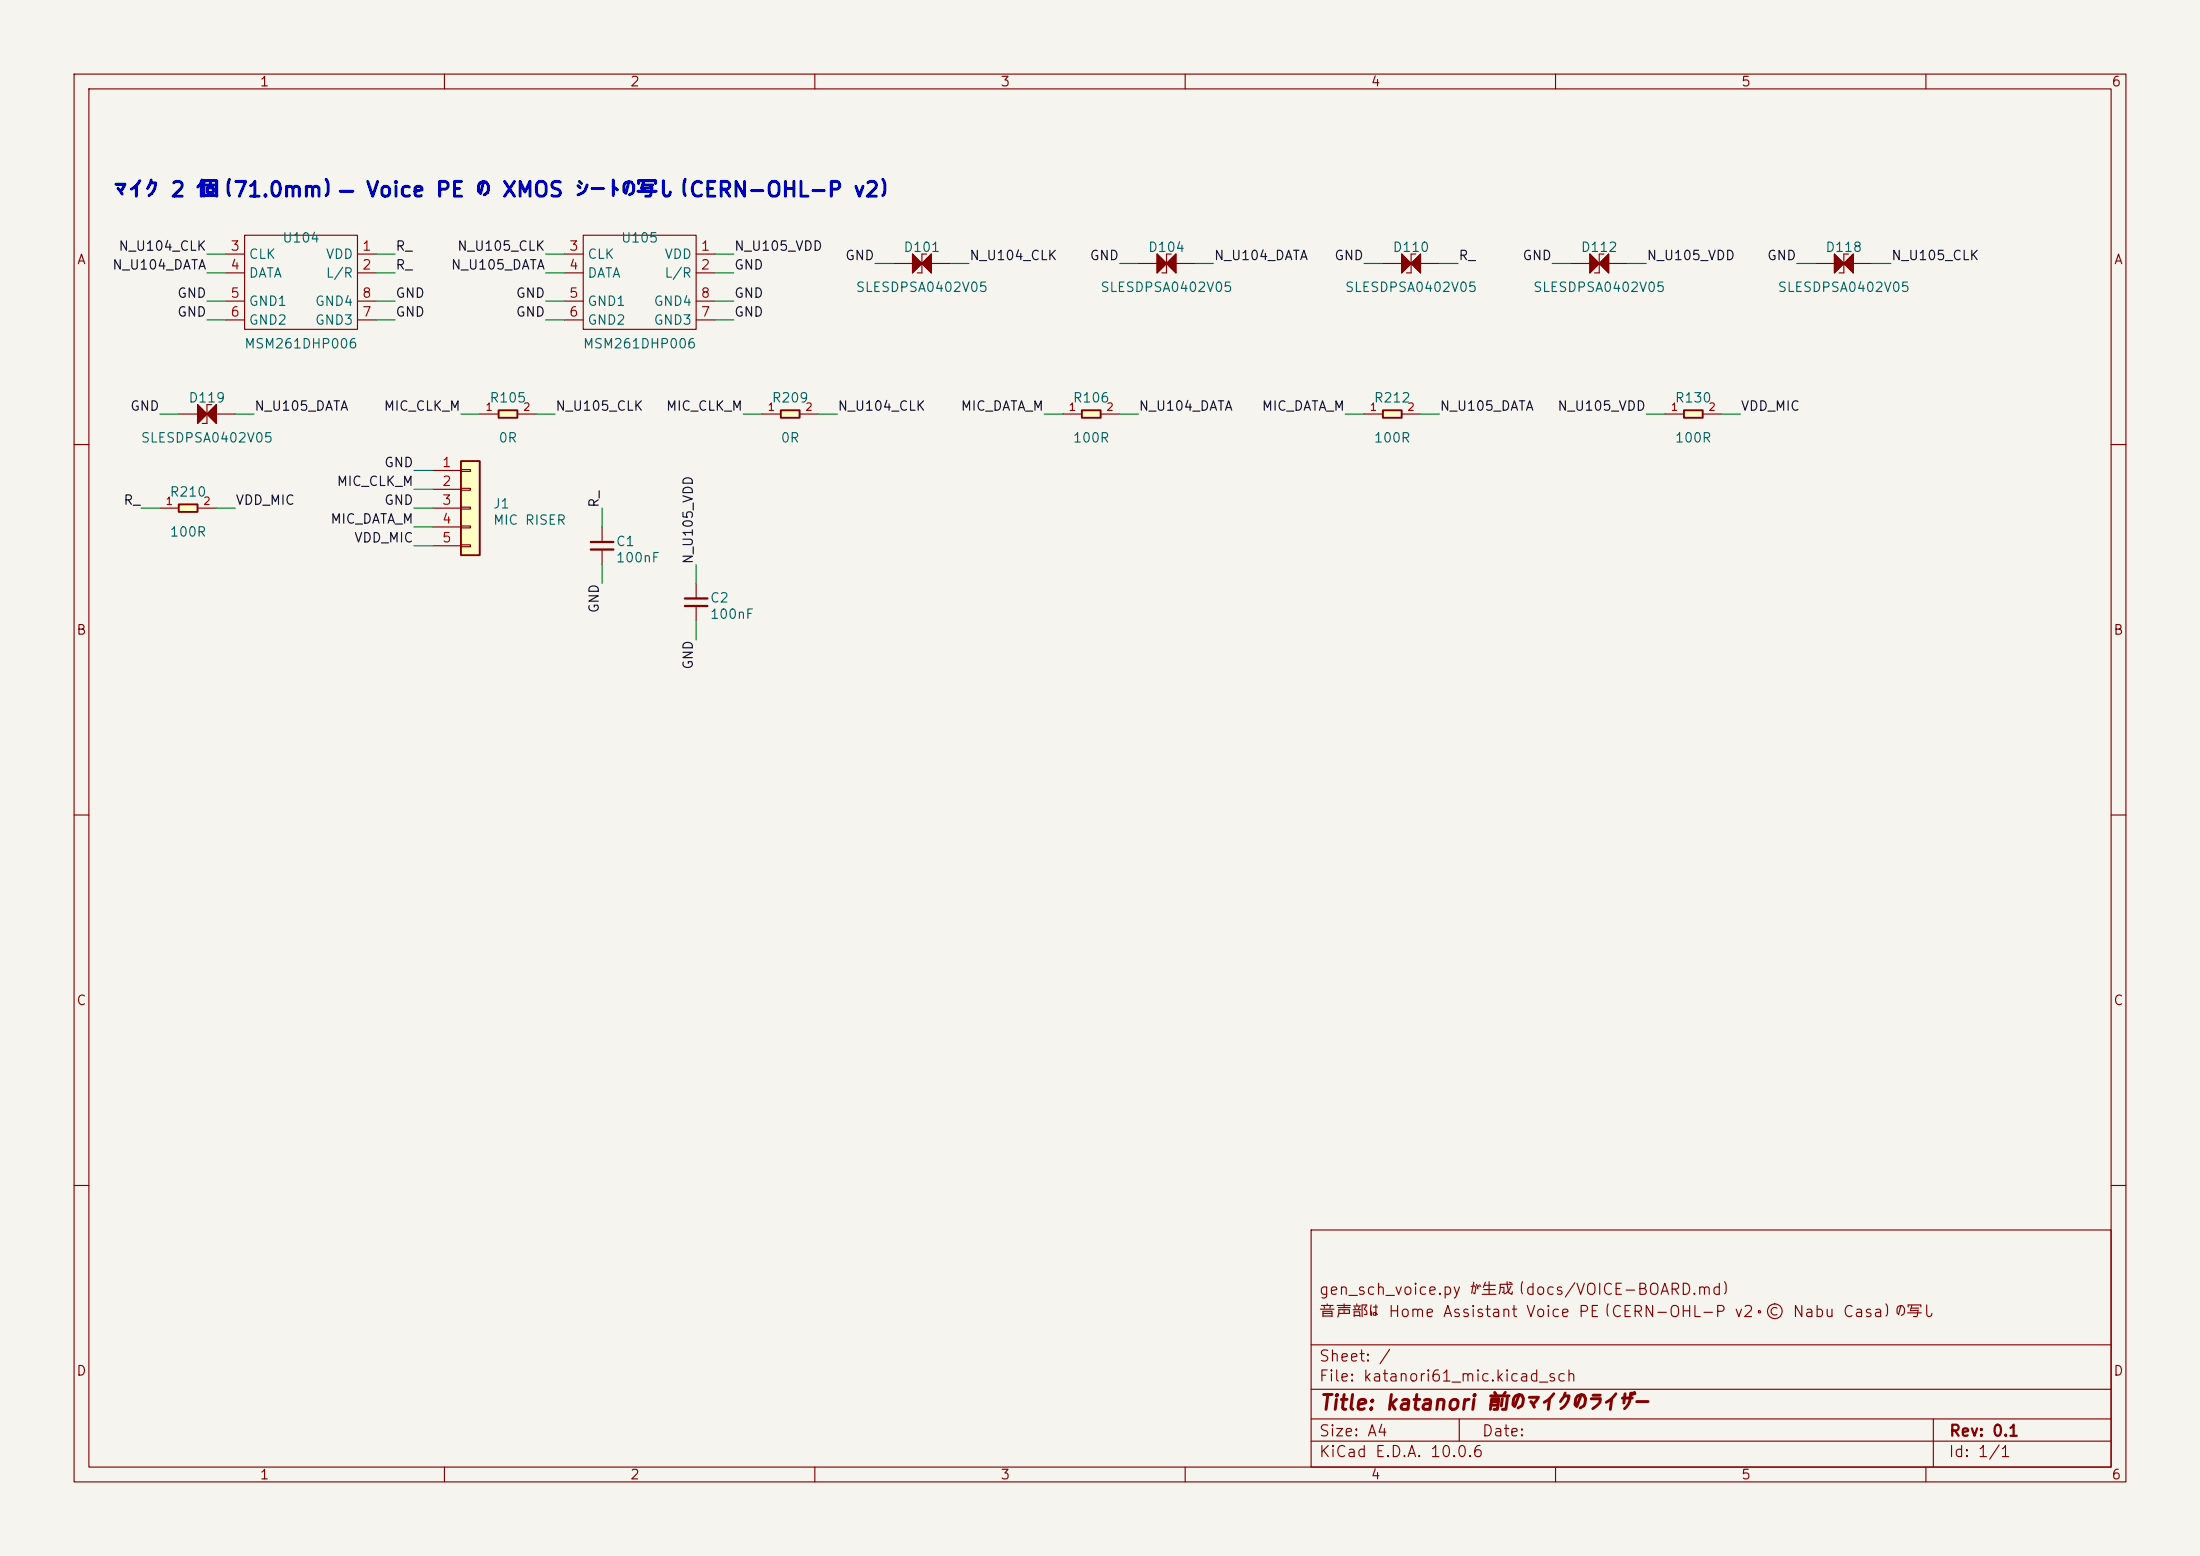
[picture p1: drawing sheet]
(kicad_sch
 (version 20250114)
 (generator "eeschema")
 (generator_version "9.0")
 (paper "A4")
 (title_block
  (title "katanori 前のマイクのライザー")
  (rev "0.1")
  (comment 1 "音声部は Home Assistant Voice PE（CERN-OHL-P v2・© Nabu Casa）の写し")
  (comment 2 "gen_sch_voice.py が生成（docs/VOICE-BOARD.md）"))
 (lib_symbols
  (symbol "Seeed_libdb:Misc/MSM261DHP006" (exclude_from_sim no) (in_bom yes) (on_board yes)
   (property "Reference" "U" (at -7.112 9.144 0) (effects (font (size 1.27 1.27))))
   (property "Value" "MSM261DHP006" (at -5.08 7.366 0) (effects (font (size 1.27 1.27))))
   (property "Footprint" "Misc:MIC8P-0.85-4X3X1MM" (at -7.62 2.54 0) (effects (font (size 1.27 1.27)) (hide yes)))
   (property "Datasheet" "" (at -7.62 2.54 0) (effects (font (size 1.27 1.27)) (hide yes)))
   (property "Description" "SMD Digital MIC OMNI -26dBFS;OCLGA-8;L4*W3*H1mm" (at -7.62 2.54 0) (effects (font (size 1.27 1.27)) (hide yes)))
   (property "Manufacturer" "MEMSensing" (at 0 0 0) (effects (font (size 1.27 1.27)) (hide yes)))
   (property "MPN" "MIC-MSM261DHP006" (at 0 0 0) (effects (font (size 1.27 1.27)) (hide yes)))
   (property "SKU" "MSM261DHP006" (at 0 0 0) (effects (font (size 1.27 1.27)) (hide yes)))
   (property "Part Type" "" (at 0 0 0) (effects (font (size 1.27 1.27)) (hide yes)))
   (property "Rating" "" (at 0 0 0) (effects (font (size 1.27 1.27))))
   (property "Status" "" (at 0 0 0) (effects (font (size 1.27 1.27)) (hide yes)))
   (property "Temperature" "" (at 0 0 0) (effects (font (size 1.27 1.27)) (hide yes)))
   (symbol "Misc/MSM261DHP006_0_1"
    (rectangle (start -7.62 6.35) (end 7.62 -6.35) (stroke (width 0) (type default)) (fill (type none))))
   (symbol "Misc/MSM261DHP006_1_1"
    (pin passive line (at -10.16 3.81 0) (length 2.54) (name "CLK" (effects (font (size 1.27 1.27)))) (number "3" (effects (font (size 1.27 1.27)))))
    (pin passive line (at -10.16 1.27 0) (length 2.54) (name "DATA" (effects (font (size 1.27 1.27)))) (number "4" (effects (font (size 1.27 1.27)))))
    (pin passive line (at -10.16 -2.54 0) (length 2.54) (name "GND1" (effects (font (size 1.27 1.27)))) (number "5" (effects (font (size 1.27 1.27)))))
    (pin passive line (at -10.16 -5.08 0) (length 2.54) (name "GND2" (effects (font (size 1.27 1.27)))) (number "6" (effects (font (size 1.27 1.27)))))
    (pin passive line (at 10.16 3.81 180) (length 2.54) (name "VDD" (effects (font (size 1.27 1.27)))) (number "1" (effects (font (size 1.27 1.27)))))
    (pin passive line (at 10.16 1.27 180) (length 2.54) (name "L/R" (effects (font (size 1.27 1.27)))) (number "2" (effects (font (size 1.27 1.27)))))
    (pin passive line (at 10.16 -2.54 180) (length 2.54) (name "GND4" (effects (font (size 1.27 1.27)))) (number "8" (effects (font (size 1.27 1.27)))))
    (pin passive line (at 10.16 -5.08 180) (length 2.54) (name "GND3" (effects (font (size 1.27 1.27)))) (number "7" (effects (font (size 1.27 1.27))))))
   (embedded_fonts no))
  (symbol "Seeed_libdb:Diode/304060074" (exclude_from_sim no) (in_bom yes) (on_board yes)
   (property "Reference" "D" (at -1.905 1.27 0) (effects (font (size 1.27 1.0795)) (justify left bottom)))
   (property "Value" "ESDPSA0402V05" (at 1.27 1.27 0) (effects (font (size 1.27 1.0795)) (justify left bottom)))
   (property "Footprint" "Diode:ESD-0402" (at 0 0 0) (effects (font (size 1.27 1.27)) (hide yes)))
   (property "Datasheet" "" (at 0 0 0) (effects (font (size 1.27 1.27)) (hide yes)))
   (property "Description" "SMD Diode ESD 0.05pF;0402" (at 0 0 0) (effects (font (size 1.27 1.27)) (hide yes)))
   (property "Manufacturer" "SEMITEL" (at 0 0 0) (effects (font (size 1.27 1.27)) (hide yes)))
   (property "MPN" "ESDPSA0402V05" (at 0 0 0) (effects (font (size 1.27 1.27)) (hide yes)))
   (property "SKU" "304060074" (at 0 0 0) (effects (font (size 1.27 1.27)) (hide yes)))
   (property "Part Type" "ESD" (at 0 0 0) (effects (font (size 1.27 1.27)) (hide yes)))
   (property "Rating" "" (at 0 0 0) (effects (font (size 1.27 1.27))))
   (property "Status" "" (at 0 0 0) (effects (font (size 1.27 1.27)) (hide yes)))
   (property "Temperature" "" (at 0 0 0) (effects (font (size 1.27 1.27)) (hide yes)))
   (symbol "Diode/304060074_1_0"
    (polyline (pts (xy -1.27 1.27) (xy -1.27 -1.27)) (stroke (width 0.1524) (type solid)) (fill (type none)))
    (polyline (pts (xy -1.27 1.27) (xy 0 0) (xy -1.27 -1.27)) (stroke (width 0.1524) (type solid)) (fill (type outline)))
    (polyline (pts (xy -1.27 -1.27) (xy 0 0)) (stroke (width 0.1524) (type solid)) (fill (type none)))
    (polyline (pts (xy 0 1.27) (xy 0.635 1.27)) (stroke (width 0.1524) (type solid)) (fill (type none)))
    (polyline (pts (xy 0 0) (xy -1.27 1.27)) (stroke (width 0.1524) (type solid)) (fill (type none)))
    (polyline (pts (xy 0 0) (xy 0 1.27)) (stroke (width 0.1524) (type solid)) (fill (type none)))
    (polyline (pts (xy 0 0) (xy 0 -1.27)) (stroke (width 0.1524) (type solid)) (fill (type none)))
    (polyline (pts (xy 0 0) (xy 1.27 -1.27)) (stroke (width 0.1524) (type solid)) (fill (type none)))
    (polyline (pts (xy 0 -1.27) (xy -0.635 -1.27)) (stroke (width 0.1524) (type solid)) (fill (type none)))
    (polyline (pts (xy 1.27 1.27) (xy 0 0)) (stroke (width 0.1524) (type solid)) (fill (type none)))
    (polyline (pts (xy 1.27 -1.27) (xy 1.27 1.27)) (stroke (width 0.1524) (type solid)) (fill (type none)))
    (polyline (pts (xy 1.27 -1.27) (xy 0 0) (xy 1.27 1.27)) (stroke (width 0.1524) (type solid)) (fill (type outline)))
    (pin passive line (at -3.81 0 0) (length 2.54) (name "1" (effects (font (size 0 0)))) (number "1" (effects (font (size 0 0)))))
    (pin passive line (at 3.81 0 180) (length 2.54) (name "2" (effects (font (size 0 0)))) (number "2" (effects (font (size 0 0))))))
   (embedded_fonts no))
  (symbol "Seeed_libadl:Resistors/301010000"
   (pin_names
    (offset 1.016)) (exclude_from_sim no) (in_bom yes) (on_board yes)
   (property "Reference" "R" (at -1.905 0.635 0) (effects (font (size 1.27 1.27)) (justify left bottom)))
   (property "Value" "0R" (at 0.635 0.635 0) (effects (font (size 1.27 1.27)) (justify left bottom)))
   (property "Footprint" "Resistor:R0402" (at 0 0 0) (effects (font (size 1.27 1.27)) (hide yes)))
   (property "Datasheet" "" (at 0 0 0) (effects (font (size 1.27 1.27)) (hide yes)))
   (property "Description" "SMD RES 0R-5%-1/16W;0402" (at 0 0 0) (effects (font (size 1.27 1.27)) (hide yes)))
   (property "Manufacturer" "YAGEO" (at 0 0 0) (effects (font (size 1.27 1.27)) (hide yes)))
   (property "MPN" "RC0402JR-070RL" (at 0 0 0) (effects (font (size 1.27 1.27)) (hide yes)))
   (property "SKU" "301010000" (at 0 0 0) (effects (font (size 1.27 1.27)) (hide yes)))
   (property "Resistance" "0R" (at 0 0 0) (effects (font (size 1.27 1.27)) (hide yes)))
   (property "Tolerance" "" (at 0 0 0) (effects (font (size 1.27 1.27)) (hide yes)))
   (property "Part Type" "RES" (at 0 0 0) (effects (font (size 1.27 1.27)) (hide yes)))
   (property "Power Rating" "5%" (at 0 0 0) (effects (font (size 1.27 1.27))))
   (property "Status" "BeagleBone Carrier Board" (at 0 0 0) (effects (font (size 1.27 1.27)) (hide yes)))
   (property "Temperature" "-55°C to 155°C" (at 0 0 0) (effects (font (size 1.27 1.27)) (hide yes)))
   (symbol "Resistors/301010000_0_0"
    (rectangle (start -1.27 -0.508) (end 1.27 0.508) (stroke (width 0.254) (type default)) (fill (type background)))
    (pin passive line (at -3.81 0 0) (length 2.54) (name "~" (effects (font (size 1.016 1.016)))) (number "1" (effects (font (size 1.016 1.016)))))
    (pin passive line (at 3.81 0 180) (length 2.54) (name "~" (effects (font (size 1.016 1.016)))) (number "2" (effects (font (size 1.016 1.016))))))
   (embedded_fonts no))
  (symbol "Seeed_libdb:Resistors/301010028"
   (pin_names
    (offset 1.016)) (exclude_from_sim no) (in_bom yes) (on_board yes)
   (property "Reference" "R" (at -1.905 0.635 0) (effects (font (size 1.27 1.27)) (justify left bottom)))
   (property "Value" "100R" (at 0.635 0.635 0) (effects (font (size 1.27 1.27)) (justify left bottom)))
   (property "Footprint" "Resistor:R0402" (at 0 0 0) (effects (font (size 1.27 1.27)) (hide yes)))
   (property "Datasheet" "" (at 0 0 0) (effects (font (size 1.27 1.27)) (hide yes)))
   (property "Description" "SMD RES 100R-5%-1/16W;0402" (at 0 0 0) (effects (font (size 1.27 1.27)) (hide yes)))
   (property "Manufacturer" "YAGEO" (at 0 0 0) (effects (font (size 1.27 1.27)) (hide yes)))
   (property "MPN" "RC0402JR-07100RL" (at 0 0 0) (effects (font (size 1.27 1.27)) (hide yes)))
   (property "SKU" "301010028" (at 0 0 0) (effects (font (size 1.27 1.27)) (hide yes)))
   (property "Resistance" "100R" (at 0 0 0) (effects (font (size 1.27 1.27)) (hide yes)))
   (property "Tolerance" "" (at 0 0 0) (effects (font (size 1.27 1.27)) (hide yes)))
   (property "Part Type" "RES" (at 0 0 0) (effects (font (size 1.27 1.27)) (hide yes)))
   (property "Power Rating" "5%" (at 0 0 0) (effects (font (size 1.27 1.27))))
   (property "Status" "BeagleBone Carrier Board" (at 0 0 0) (effects (font (size 1.27 1.27)) (hide yes)))
   (property "Temperature" "-55°C to 155°C" (at 0 0 0) (effects (font (size 1.27 1.27)) (hide yes)))
   (symbol "Resistors/301010028_0_0"
    (rectangle (start -1.27 -0.508) (end 1.27 0.508) (stroke (width 0.254) (type default)) (fill (type background)))
    (pin passive line (at -3.81 0 0) (length 2.54) (name "~" (effects (font (size 1.016 1.016)))) (number "1" (effects (font (size 1.016 1.016)))))
    (pin passive line (at 3.81 0 180) (length 2.54) (name "~" (effects (font (size 1.016 1.016)))) (number "2" (effects (font (size 1.016 1.016))))))
   (embedded_fonts no))
  (symbol "Connector_Generic:Conn_01x05"
   (pin_names
    (offset 1.016) (hide yes)) (exclude_from_sim no) (in_bom yes) (on_board yes)
   (in_pos_files yes)
   (duplicate_pin_numbers_are_jumpers no)
   (property "Reference" "J" (at 0 7.62 0) (show_name no) (do_not_autoplace no) (effects (font (size 1.27 1.27))))
   (property "Value" "Conn_01x05" (at 0 -7.62 0) (show_name no) (do_not_autoplace no) (effects (font (size 1.27 1.27))))
   (property "Footprint" "" (at 0 0 0) (show_name no) (do_not_autoplace no) (hide yes) (effects (font (size 1.27 1.27))))
   (property "Datasheet" "" (at 0 0 0) (show_name no) (do_not_autoplace no) (hide yes) (effects (font (size 1.27 1.27))))
   (property "Description" "Generic connector, single row, 01x05, script generated (kicad-library-utils/schlib/autogen/connector/)" (at 0 0 0) (show_name no) (do_not_autoplace no) (hide yes) (effects (font (size 1.27 1.27))))
   (symbol "Conn_01x05_1_1"
    (rectangle (start -1.27 6.35) (end 1.27 -6.35) (stroke (width 0.254) (type default)) (fill (type background)))
    (rectangle (start -1.27 5.207) (end 0 4.953) (stroke (width 0.1524) (type default)) (fill (type none)))
    (rectangle (start -1.27 2.667) (end 0 2.413) (stroke (width 0.1524) (type default)) (fill (type none)))
    (rectangle (start -1.27 0.127) (end 0 -0.127) (stroke (width 0.1524) (type default)) (fill (type none)))
    (rectangle (start -1.27 -2.413) (end 0 -2.667) (stroke (width 0.1524) (type default)) (fill (type none)))
    (rectangle (start -1.27 -4.953) (end 0 -5.207) (stroke (width 0.1524) (type default)) (fill (type none)))
    (pin passive line (at -5.08 5.08 0) (length 3.81) (name "Pin_1" (effects (font (size 1.27 1.27)))) (number "1" (effects (font (size 1.27 1.27)))))
    (pin passive line (at -5.08 2.54 0) (length 3.81) (name "Pin_2" (effects (font (size 1.27 1.27)))) (number "2" (effects (font (size 1.27 1.27)))))
    (pin passive line (at -5.08 0 0) (length 3.81) (name "Pin_3" (effects (font (size 1.27 1.27)))) (number "3" (effects (font (size 1.27 1.27)))))
    (pin passive line (at -5.08 -2.54 0) (length 3.81) (name "Pin_4" (effects (font (size 1.27 1.27)))) (number "4" (effects (font (size 1.27 1.27)))))
    (pin passive line (at -5.08 -5.08 0) (length 3.81) (name "Pin_5" (effects (font (size 1.27 1.27)))) (number "5" (effects (font (size 1.27 1.27))))))
   (embedded_fonts no))
  (symbol "Device:C_Small"
   (pin_numbers (hide yes))
   (pin_names
    (offset 0.254) (hide yes)) (exclude_from_sim no) (in_bom yes) (on_board yes)
   (in_pos_files yes)
   (duplicate_pin_numbers_are_jumpers no)
   (property "Reference" "C" (at 0.254 1.778 0) (show_name no) (do_not_autoplace no) (effects (font (size 1.27 1.27)) (justify left)))
   (property "Value" "C_Small" (at 0.254 -2.032 0) (show_name no) (do_not_autoplace no) (effects (font (size 1.27 1.27)) (justify left)))
   (property "Footprint" "" (at 0 0 0) (show_name no) (do_not_autoplace no) (hide yes) (effects (font (size 1.27 1.27))))
   (property "Datasheet" "" (at 0 0 0) (show_name no) (do_not_autoplace no) (hide yes) (effects (font (size 1.27 1.27))))
   (property "Description" "Unpolarized capacitor, small symbol" (at 0 -10.16 0) (show_name no) (do_not_autoplace no) (hide yes) (effects (font (size 1.27 1.27))))
   (symbol "C_Small_0_1"
    (polyline (pts (xy -1.524 0.508) (xy 1.524 0.508)) (stroke (width 0.3048) (type default)) (fill (type none)))
    (polyline (pts (xy -1.524 -0.508) (xy 1.524 -0.508)) (stroke (width 0.3048) (type default)) (fill (type none))))
   (symbol "C_Small_1_1"
    (pin passive line (at 0 2.54 270) (length 2.032) (name "" (effects (font (size 1.27 1.27)))) (number "1" (effects (font (size 1.27 1.27)))))
    (pin passive line (at 0 -2.54 90) (length 2.032) (name "" (effects (font (size 1.27 1.27)))) (number "2" (effects (font (size 1.27 1.27))))))
   (embedded_fonts no)))
 (symbol
  (lib_id "Seeed_libdb:Misc/MSM261DHP006")
  (at 40.64 38.10 0)
  (unit 1)
  (exclude_from_sim no)
  (in_bom yes)
  (on_board yes)
  (dnp no)
  (property "Reference" "U104" (at 40.64 32.09 0) (effects (font (size 1.27 1.27))))
  (property "Value" "MSM261DHP006" (at 40.64 46.38 0) (effects (font (size 1.27 1.27))))
  (property "Footprint" "voicepe:MIC8P-0.85-4X3X1MM" (at 40.64 38.10 0) (effects (font (size 1.27 1.27)) (hide yes)))
  (property "Datasheet" "" (at 40.64 38.10 0) (effects (font (size 1.27 1.27)) (hide yes)))
  (property "LCSC" "C22390138" (at 40.64 38.10 0) (effects (font (size 1.27 1.27)) (hide yes)))
  (property "Note" "Voice PE U4（XMOS）" (at 40.64 38.10 0) (effects (font (size 1.27 1.27)) (hide yes)))
  (pin "3")
  (pin "4")
  (pin "5")
  (pin "6")
  (pin "1")
  (pin "2")
  (pin "8")
  (pin "7"))
 (wire
  (pts (xy 30.48 34.29) (xy 27.94 34.29))
  (stroke (width 0) (type default)))
 (label "N_U104_CLK"
  (at 27.94 34.29 180)
  (effects (font (size 1.27 1.27)) (justify right bottom)))
 (wire
  (pts (xy 30.48 36.83) (xy 27.94 36.83))
  (stroke (width 0) (type default)))
 (label "N_U104_DATA"
  (at 27.94 36.83 180)
  (effects (font (size 1.27 1.27)) (justify right bottom)))
 (wire
  (pts (xy 30.48 40.64) (xy 27.94 40.64))
  (stroke (width 0) (type default)))
 (label "GND"
  (at 27.94 40.64 180)
  (effects (font (size 1.27 1.27)) (justify right bottom)))
 (wire
  (pts (xy 30.48 43.18) (xy 27.94 43.18))
  (stroke (width 0) (type default)))
 (label "GND"
  (at 27.94 43.18 180)
  (effects (font (size 1.27 1.27)) (justify right bottom)))
 (wire
  (pts (xy 50.80 34.29) (xy 53.34 34.29))
  (stroke (width 0) (type default)))
 (label "R_"
  (at 53.34 34.29 0)
  (effects (font (size 1.27 1.27)) (justify left bottom)))
 (wire
  (pts (xy 50.80 36.83) (xy 53.34 36.83))
  (stroke (width 0) (type default)))
 (label "R_"
  (at 53.34 36.83 0)
  (effects (font (size 1.27 1.27)) (justify left bottom)))
 (wire
  (pts (xy 50.80 40.64) (xy 53.34 40.64))
  (stroke (width 0) (type default)))
 (label "GND"
  (at 53.34 40.64 0)
  (effects (font (size 1.27 1.27)) (justify left bottom)))
 (wire
  (pts (xy 50.80 43.18) (xy 53.34 43.18))
  (stroke (width 0) (type default)))
 (label "GND"
  (at 53.34 43.18 0)
  (effects (font (size 1.27 1.27)) (justify left bottom)))
 (symbol
  (lib_id "Seeed_libdb:Misc/MSM261DHP006")
  (at 86.36 38.10 0)
  (unit 1)
  (exclude_from_sim no)
  (in_bom yes)
  (on_board yes)
  (dnp no)
  (property "Reference" "U105" (at 86.36 32.09 0) (effects (font (size 1.27 1.27))))
  (property "Value" "MSM261DHP006" (at 86.36 46.38 0) (effects (font (size 1.27 1.27))))
  (property "Footprint" "voicepe:MIC8P-0.85-4X3X1MM" (at 86.36 38.10 0) (effects (font (size 1.27 1.27)) (hide yes)))
  (property "Datasheet" "" (at 86.36 38.10 0) (effects (font (size 1.27 1.27)) (hide yes)))
  (property "LCSC" "C22390138" (at 86.36 38.10 0) (effects (font (size 1.27 1.27)) (hide yes)))
  (property "Note" "Voice PE U5（XMOS）" (at 86.36 38.10 0) (effects (font (size 1.27 1.27)) (hide yes)))
  (pin "3")
  (pin "4")
  (pin "5")
  (pin "6")
  (pin "1")
  (pin "2")
  (pin "8")
  (pin "7"))
 (wire
  (pts (xy 76.20 34.29) (xy 73.66 34.29))
  (stroke (width 0) (type default)))
 (label "N_U105_CLK"
  (at 73.66 34.29 180)
  (effects (font (size 1.27 1.27)) (justify right bottom)))
 (wire
  (pts (xy 76.20 36.83) (xy 73.66 36.83))
  (stroke (width 0) (type default)))
 (label "N_U105_DATA"
  (at 73.66 36.83 180)
  (effects (font (size 1.27 1.27)) (justify right bottom)))
 (wire
  (pts (xy 76.20 40.64) (xy 73.66 40.64))
  (stroke (width 0) (type default)))
 (label "GND"
  (at 73.66 40.64 180)
  (effects (font (size 1.27 1.27)) (justify right bottom)))
 (wire
  (pts (xy 76.20 43.18) (xy 73.66 43.18))
  (stroke (width 0) (type default)))
 (label "GND"
  (at 73.66 43.18 180)
  (effects (font (size 1.27 1.27)) (justify right bottom)))
 (wire
  (pts (xy 96.52 34.29) (xy 99.06 34.29))
  (stroke (width 0) (type default)))
 (label "N_U105_VDD"
  (at 99.06 34.29 0)
  (effects (font (size 1.27 1.27)) (justify left bottom)))
 (wire
  (pts (xy 96.52 36.83) (xy 99.06 36.83))
  (stroke (width 0) (type default)))
 (label "GND"
  (at 99.06 36.83 0)
  (effects (font (size 1.27 1.27)) (justify left bottom)))
 (wire
  (pts (xy 96.52 40.64) (xy 99.06 40.64))
  (stroke (width 0) (type default)))
 (label "GND"
  (at 99.06 40.64 0)
  (effects (font (size 1.27 1.27)) (justify left bottom)))
 (wire
  (pts (xy 96.52 43.18) (xy 99.06 43.18))
  (stroke (width 0) (type default)))
 (label "GND"
  (at 99.06 43.18 0)
  (effects (font (size 1.27 1.27)) (justify left bottom)))
 (symbol
  (lib_id "Seeed_libdb:Diode/304060074")
  (at 124.46 35.56 0)
  (unit 1)
  (exclude_from_sim no)
  (in_bom yes)
  (on_board yes)
  (dnp no)
  (property "Reference" "D101" (at 124.46 33.36 0) (effects (font (size 1.27 1.27))))
  (property "Value" "SLESDPSA0402V05" (at 124.46 38.76 0) (effects (font (size 1.27 1.27))))
  (property "Footprint" "voicepe:ESD-0402" (at 124.46 35.56 0) (effects (font (size 1.27 1.27)) (hide yes)))
  (property "Datasheet" "" (at 124.46 35.56 0) (effects (font (size 1.27 1.27)) (hide yes)))
  (property "LCSC" "C7496591" (at 124.46 35.56 0) (effects (font (size 1.27 1.27)) (hide yes)))
  (property "Note" "Voice PE D1（XMOS）" (at 124.46 35.56 0) (effects (font (size 1.27 1.27)) (hide yes)))
  (pin "1")
  (pin "2"))
 (wire
  (pts (xy 120.65 35.56) (xy 118.11 35.56))
  (stroke (width 0) (type default)))
 (label "GND"
  (at 118.11 35.56 180)
  (effects (font (size 1.27 1.27)) (justify right bottom)))
 (wire
  (pts (xy 128.27 35.56) (xy 130.81 35.56))
  (stroke (width 0) (type default)))
 (label "N_U104_CLK"
  (at 130.81 35.56 0)
  (effects (font (size 1.27 1.27)) (justify left bottom)))
 (symbol
  (lib_id "Seeed_libdb:Diode/304060074")
  (at 157.48 35.56 0)
  (unit 1)
  (exclude_from_sim no)
  (in_bom yes)
  (on_board yes)
  (dnp no)
  (property "Reference" "D104" (at 157.48 33.36 0) (effects (font (size 1.27 1.27))))
  (property "Value" "SLESDPSA0402V05" (at 157.48 38.76 0) (effects (font (size 1.27 1.27))))
  (property "Footprint" "voicepe:ESD-0402" (at 157.48 35.56 0) (effects (font (size 1.27 1.27)) (hide yes)))
  (property "Datasheet" "" (at 157.48 35.56 0) (effects (font (size 1.27 1.27)) (hide yes)))
  (property "LCSC" "C7496591" (at 157.48 35.56 0) (effects (font (size 1.27 1.27)) (hide yes)))
  (property "Note" "Voice PE D4（XMOS）" (at 157.48 35.56 0) (effects (font (size 1.27 1.27)) (hide yes)))
  (pin "1")
  (pin "2"))
 (wire
  (pts (xy 153.67 35.56) (xy 151.13 35.56))
  (stroke (width 0) (type default)))
 (label "GND"
  (at 151.13 35.56 180)
  (effects (font (size 1.27 1.27)) (justify right bottom)))
 (wire
  (pts (xy 161.29 35.56) (xy 163.83 35.56))
  (stroke (width 0) (type default)))
 (label "N_U104_DATA"
  (at 163.83 35.56 0)
  (effects (font (size 1.27 1.27)) (justify left bottom)))
 (symbol
  (lib_id "Seeed_libdb:Diode/304060074")
  (at 190.50 35.56 0)
  (unit 1)
  (exclude_from_sim no)
  (in_bom yes)
  (on_board yes)
  (dnp no)
  (property "Reference" "D110" (at 190.50 33.36 0) (effects (font (size 1.27 1.27))))
  (property "Value" "SLESDPSA0402V05" (at 190.50 38.76 0) (effects (font (size 1.27 1.27))))
  (property "Footprint" "voicepe:ESD-0402" (at 190.50 35.56 0) (effects (font (size 1.27 1.27)) (hide yes)))
  (property "Datasheet" "" (at 190.50 35.56 0) (effects (font (size 1.27 1.27)) (hide yes)))
  (property "LCSC" "C7496591" (at 190.50 35.56 0) (effects (font (size 1.27 1.27)) (hide yes)))
  (property "Note" "Voice PE D10（XMOS）" (at 190.50 35.56 0) (effects (font (size 1.27 1.27)) (hide yes)))
  (pin "1")
  (pin "2"))
 (wire
  (pts (xy 186.69 35.56) (xy 184.15 35.56))
  (stroke (width 0) (type default)))
 (label "GND"
  (at 184.15 35.56 180)
  (effects (font (size 1.27 1.27)) (justify right bottom)))
 (wire
  (pts (xy 194.31 35.56) (xy 196.85 35.56))
  (stroke (width 0) (type default)))
 (label "R_"
  (at 196.85 35.56 0)
  (effects (font (size 1.27 1.27)) (justify left bottom)))
 (symbol
  (lib_id "Seeed_libdb:Diode/304060074")
  (at 215.90 35.56 0)
  (unit 1)
  (exclude_from_sim no)
  (in_bom yes)
  (on_board yes)
  (dnp no)
  (property "Reference" "D112" (at 215.90 33.36 0) (effects (font (size 1.27 1.27))))
  (property "Value" "SLESDPSA0402V05" (at 215.90 38.76 0) (effects (font (size 1.27 1.27))))
  (property "Footprint" "voicepe:ESD-0402" (at 215.90 35.56 0) (effects (font (size 1.27 1.27)) (hide yes)))
  (property "Datasheet" "" (at 215.90 35.56 0) (effects (font (size 1.27 1.27)) (hide yes)))
  (property "LCSC" "C7496591" (at 215.90 35.56 0) (effects (font (size 1.27 1.27)) (hide yes)))
  (property "Note" "Voice PE D12（XMOS）" (at 215.90 35.56 0) (effects (font (size 1.27 1.27)) (hide yes)))
  (pin "1")
  (pin "2"))
 (wire
  (pts (xy 212.09 35.56) (xy 209.55 35.56))
  (stroke (width 0) (type default)))
 (label "GND"
  (at 209.55 35.56 180)
  (effects (font (size 1.27 1.27)) (justify right bottom)))
 (wire
  (pts (xy 219.71 35.56) (xy 222.25 35.56))
  (stroke (width 0) (type default)))
 (label "N_U105_VDD"
  (at 222.25 35.56 0)
  (effects (font (size 1.27 1.27)) (justify left bottom)))
 (symbol
  (lib_id "Seeed_libdb:Diode/304060074")
  (at 248.92 35.56 0)
  (unit 1)
  (exclude_from_sim no)
  (in_bom yes)
  (on_board yes)
  (dnp no)
  (property "Reference" "D118" (at 248.92 33.36 0) (effects (font (size 1.27 1.27))))
  (property "Value" "SLESDPSA0402V05" (at 248.92 38.76 0) (effects (font (size 1.27 1.27))))
  (property "Footprint" "voicepe:ESD-0402" (at 248.92 35.56 0) (effects (font (size 1.27 1.27)) (hide yes)))
  (property "Datasheet" "" (at 248.92 35.56 0) (effects (font (size 1.27 1.27)) (hide yes)))
  (property "LCSC" "C7496591" (at 248.92 35.56 0) (effects (font (size 1.27 1.27)) (hide yes)))
  (property "Note" "Voice PE D18（XMOS）" (at 248.92 35.56 0) (effects (font (size 1.27 1.27)) (hide yes)))
  (pin "1")
  (pin "2"))
 (wire
  (pts (xy 245.11 35.56) (xy 242.57 35.56))
  (stroke (width 0) (type default)))
 (label "GND"
  (at 242.57 35.56 180)
  (effects (font (size 1.27 1.27)) (justify right bottom)))
 (wire
  (pts (xy 252.73 35.56) (xy 255.27 35.56))
  (stroke (width 0) (type default)))
 (label "N_U105_CLK"
  (at 255.27 35.56 0)
  (effects (font (size 1.27 1.27)) (justify left bottom)))
 (symbol
  (lib_id "Seeed_libdb:Diode/304060074")
  (at 27.94 55.88 0)
  (unit 1)
  (exclude_from_sim no)
  (in_bom yes)
  (on_board yes)
  (dnp no)
  (property "Reference" "D119" (at 27.94 53.68 0) (effects (font (size 1.27 1.27))))
  (property "Value" "SLESDPSA0402V05" (at 27.94 59.08 0) (effects (font (size 1.27 1.27))))
  (property "Footprint" "voicepe:ESD-0402" (at 27.94 55.88 0) (effects (font (size 1.27 1.27)) (hide yes)))
  (property "Datasheet" "" (at 27.94 55.88 0) (effects (font (size 1.27 1.27)) (hide yes)))
  (property "LCSC" "C7496591" (at 27.94 55.88 0) (effects (font (size 1.27 1.27)) (hide yes)))
  (property "Note" "Voice PE D19（XMOS）" (at 27.94 55.88 0) (effects (font (size 1.27 1.27)) (hide yes)))
  (pin "1")
  (pin "2"))
 (wire
  (pts (xy 24.13 55.88) (xy 21.59 55.88))
  (stroke (width 0) (type default)))
 (label "GND"
  (at 21.59 55.88 180)
  (effects (font (size 1.27 1.27)) (justify right bottom)))
 (wire
  (pts (xy 31.75 55.88) (xy 34.29 55.88))
  (stroke (width 0) (type default)))
 (label "N_U105_DATA"
  (at 34.29 55.88 0)
  (effects (font (size 1.27 1.27)) (justify left bottom)))
 (symbol
  (lib_id "Seeed_libadl:Resistors/301010000")
  (at 68.58 55.88 0)
  (unit 1)
  (exclude_from_sim no)
  (in_bom yes)
  (on_board yes)
  (dnp no)
  (property "Reference" "R105" (at 68.58 53.68 0) (effects (font (size 1.27 1.27))))
  (property "Value" "0R" (at 68.58 59.08 0) (effects (font (size 1.27 1.27))))
  (property "Footprint" "voicepe:R0402" (at 68.58 55.88 0) (effects (font (size 1.27 1.27)) (hide yes)))
  (property "Datasheet" "" (at 68.58 55.88 0) (effects (font (size 1.27 1.27)) (hide yes)))
  (property "Note" "Voice PE R5（XMOS）" (at 68.58 55.88 0) (effects (font (size 1.27 1.27)) (hide yes)))
  (pin "1")
  (pin "2"))
 (wire
  (pts (xy 64.77 55.88) (xy 62.23 55.88))
  (stroke (width 0) (type default)))
 (label "MIC_CLK_M"
  (at 62.23 55.88 180)
  (effects (font (size 1.27 1.27)) (justify right bottom)))
 (wire
  (pts (xy 72.39 55.88) (xy 74.93 55.88))
  (stroke (width 0) (type default)))
 (label "N_U105_CLK"
  (at 74.93 55.88 0)
  (effects (font (size 1.27 1.27)) (justify left bottom)))
 (symbol
  (lib_id "Seeed_libadl:Resistors/301010000")
  (at 106.68 55.88 0)
  (unit 1)
  (exclude_from_sim no)
  (in_bom yes)
  (on_board yes)
  (dnp no)
  (property "Reference" "R209" (at 106.68 53.68 0) (effects (font (size 1.27 1.27))))
  (property "Value" "0R" (at 106.68 59.08 0) (effects (font (size 1.27 1.27))))
  (property "Footprint" "voicepe:R0402" (at 106.68 55.88 0) (effects (font (size 1.27 1.27)) (hide yes)))
  (property "Datasheet" "" (at 106.68 55.88 0) (effects (font (size 1.27 1.27)) (hide yes)))
  (property "Note" "Voice PE R109（XMOS）" (at 106.68 55.88 0) (effects (font (size 1.27 1.27)) (hide yes)))
  (pin "1")
  (pin "2"))
 (wire
  (pts (xy 102.87 55.88) (xy 100.33 55.88))
  (stroke (width 0) (type default)))
 (label "MIC_CLK_M"
  (at 100.33 55.88 180)
  (effects (font (size 1.27 1.27)) (justify right bottom)))
 (wire
  (pts (xy 110.49 55.88) (xy 113.03 55.88))
  (stroke (width 0) (type default)))
 (label "N_U104_CLK"
  (at 113.03 55.88 0)
  (effects (font (size 1.27 1.27)) (justify left bottom)))
 (symbol
  (lib_id "Seeed_libdb:Resistors/301010028")
  (at 147.32 55.88 0)
  (unit 1)
  (exclude_from_sim no)
  (in_bom yes)
  (on_board yes)
  (dnp no)
  (property "Reference" "R106" (at 147.32 53.68 0) (effects (font (size 1.27 1.27))))
  (property "Value" "100R" (at 147.32 59.08 0) (effects (font (size 1.27 1.27))))
  (property "Footprint" "voicepe:R0402" (at 147.32 55.88 0) (effects (font (size 1.27 1.27)) (hide yes)))
  (property "Datasheet" "" (at 147.32 55.88 0) (effects (font (size 1.27 1.27)) (hide yes)))
  (property "Note" "Voice PE R6（XMOS）" (at 147.32 55.88 0) (effects (font (size 1.27 1.27)) (hide yes)))
  (pin "1")
  (pin "2"))
 (wire
  (pts (xy 143.51 55.88) (xy 140.97 55.88))
  (stroke (width 0) (type default)))
 (label "MIC_DATA_M"
  (at 140.97 55.88 180)
  (effects (font (size 1.27 1.27)) (justify right bottom)))
 (wire
  (pts (xy 151.13 55.88) (xy 153.67 55.88))
  (stroke (width 0) (type default)))
 (label "N_U104_DATA"
  (at 153.67 55.88 0)
  (effects (font (size 1.27 1.27)) (justify left bottom)))
 (symbol
  (lib_id "Seeed_libdb:Resistors/301010028")
  (at 187.96 55.88 0)
  (unit 1)
  (exclude_from_sim no)
  (in_bom yes)
  (on_board yes)
  (dnp no)
  (property "Reference" "R212" (at 187.96 53.68 0) (effects (font (size 1.27 1.27))))
  (property "Value" "100R" (at 187.96 59.08 0) (effects (font (size 1.27 1.27))))
  (property "Footprint" "voicepe:R0402" (at 187.96 55.88 0) (effects (font (size 1.27 1.27)) (hide yes)))
  (property "Datasheet" "" (at 187.96 55.88 0) (effects (font (size 1.27 1.27)) (hide yes)))
  (property "Note" "Voice PE R112（XMOS）" (at 187.96 55.88 0) (effects (font (size 1.27 1.27)) (hide yes)))
  (pin "1")
  (pin "2"))
 (wire
  (pts (xy 184.15 55.88) (xy 181.61 55.88))
  (stroke (width 0) (type default)))
 (label "MIC_DATA_M"
  (at 181.61 55.88 180)
  (effects (font (size 1.27 1.27)) (justify right bottom)))
 (wire
  (pts (xy 191.77 55.88) (xy 194.31 55.88))
  (stroke (width 0) (type default)))
 (label "N_U105_DATA"
  (at 194.31 55.88 0)
  (effects (font (size 1.27 1.27)) (justify left bottom)))
 (symbol
  (lib_id "Seeed_libdb:Resistors/301010028")
  (at 228.60 55.88 0)
  (unit 1)
  (exclude_from_sim no)
  (in_bom yes)
  (on_board yes)
  (dnp no)
  (property "Reference" "R130" (at 228.60 53.68 0) (effects (font (size 1.27 1.27))))
  (property "Value" "100R" (at 228.60 59.08 0) (effects (font (size 1.27 1.27))))
  (property "Footprint" "voicepe:R0402" (at 228.60 55.88 0) (effects (font (size 1.27 1.27)) (hide yes)))
  (property "Datasheet" "" (at 228.60 55.88 0) (effects (font (size 1.27 1.27)) (hide yes)))
  (property "Note" "Voice PE R30（XMOS）" (at 228.60 55.88 0) (effects (font (size 1.27 1.27)) (hide yes)))
  (pin "1")
  (pin "2"))
 (wire
  (pts (xy 224.79 55.88) (xy 222.25 55.88))
  (stroke (width 0) (type default)))
 (label "N_U105_VDD"
  (at 222.25 55.88 180)
  (effects (font (size 1.27 1.27)) (justify right bottom)))
 (wire
  (pts (xy 232.41 55.88) (xy 234.95 55.88))
  (stroke (width 0) (type default)))
 (label "VDD_MIC"
  (at 234.95 55.88 0)
  (effects (font (size 1.27 1.27)) (justify left bottom)))
 (symbol
  (lib_id "Seeed_libdb:Resistors/301010028")
  (at 25.40 68.58 0)
  (unit 1)
  (exclude_from_sim no)
  (in_bom yes)
  (on_board yes)
  (dnp no)
  (property "Reference" "R210" (at 25.40 66.38 0) (effects (font (size 1.27 1.27))))
  (property "Value" "100R" (at 25.40 71.78 0) (effects (font (size 1.27 1.27))))
  (property "Footprint" "voicepe:R0402" (at 25.40 68.58 0) (effects (font (size 1.27 1.27)) (hide yes)))
  (property "Datasheet" "" (at 25.40 68.58 0) (effects (font (size 1.27 1.27)) (hide yes)))
  (property "Note" "Voice PE R110（XMOS）" (at 25.40 68.58 0) (effects (font (size 1.27 1.27)) (hide yes)))
  (pin "1")
  (pin "2"))
 (wire
  (pts (xy 21.59 68.58) (xy 19.05 68.58))
  (stroke (width 0) (type default)))
 (label "R_"
  (at 19.05 68.58 180)
  (effects (font (size 1.27 1.27)) (justify right bottom)))
 (wire
  (pts (xy 29.21 68.58) (xy 31.75 68.58))
  (stroke (width 0) (type default)))
 (label "VDD_MIC"
  (at 31.75 68.58 0)
  (effects (font (size 1.27 1.27)) (justify left bottom)))
 (symbol
  (lib_id "Connector_Generic:Conn_01x05")
  (at 63.50 68.58 0)
  (unit 1)
  (exclude_from_sim no)
  (in_bom yes)
  (on_board yes)
  (dnp no)
  (property "Reference" "J1" (at 66.50 67.98 0) (effects (font (size 1.27 1.27)) (justify left)))
  (property "Value" "MIC RISER" (at 66.50 70.18 0) (effects (font (size 1.27 1.27)) (justify left)))
  (property "Footprint" "Connector_PinSocket_2.54mm:PinSocket_1x05_P2.54mm_Horizontal" (at 63.50 68.58 0) (effects (font (size 1.27 1.27)) (hide yes)))
  (property "Datasheet" "" (at 63.50 68.58 0) (effects (font (size 1.27 1.27)) (hide yes)))
  (property "Note" "主の板の J15 に挿さる（L 字のメス）" (at 63.50 68.58 0) (effects (font (size 1.27 1.27)) (hide yes)))
  (pin "1")
  (pin "2")
  (pin "3")
  (pin "4")
  (pin "5"))
 (wire
  (pts (xy 58.42 63.50) (xy 55.88 63.50))
  (stroke (width 0) (type default)))
 (label "GND"
  (at 55.88 63.50 180)
  (effects (font (size 1.27 1.27)) (justify right bottom)))
 (wire
  (pts (xy 58.42 66.04) (xy 55.88 66.04))
  (stroke (width 0) (type default)))
 (label "MIC_CLK_M"
  (at 55.88 66.04 180)
  (effects (font (size 1.27 1.27)) (justify right bottom)))
 (wire
  (pts (xy 58.42 68.58) (xy 55.88 68.58))
  (stroke (width 0) (type default)))
 (label "GND"
  (at 55.88 68.58 180)
  (effects (font (size 1.27 1.27)) (justify right bottom)))
 (wire
  (pts (xy 58.42 71.12) (xy 55.88 71.12))
  (stroke (width 0) (type default)))
 (label "MIC_DATA_M"
  (at 55.88 71.12 180)
  (effects (font (size 1.27 1.27)) (justify right bottom)))
 (wire
  (pts (xy 58.42 73.66) (xy 55.88 73.66))
  (stroke (width 0) (type default)))
 (label "VDD_MIC"
  (at 55.88 73.66 180)
  (effects (font (size 1.27 1.27)) (justify right bottom)))
 (symbol
  (lib_id "Device:C_Small")
  (at 81.28 73.66 0)
  (unit 1)
  (exclude_from_sim no)
  (in_bom yes)
  (on_board yes)
  (dnp no)
  (property "Reference" "C1" (at 83.08 73.06 0) (effects (font (size 1.27 1.27)) (justify left)))
  (property "Value" "100nF" (at 83.08 75.26 0) (effects (font (size 1.27 1.27)) (justify left)))
  (property "Footprint" "Capacitor_SMD:C_0402_1005Metric" (at 81.28 73.66 0) (effects (font (size 1.27 1.27)) (hide yes)))
  (property "Datasheet" "" (at 81.28 73.66 0) (effects (font (size 1.27 1.27)) (hide yes)))
  (property "Note" "U104 の電源の足元（R210 100Ω と RC）。私が足した" (at 81.28 73.66 0) (effects (font (size 1.27 1.27)) (hide yes)))
  (pin "1")
  (pin "2"))
 (wire
  (pts (xy 81.28 71.12) (xy 81.28 68.58))
  (stroke (width 0) (type default)))
 (label "R_"
  (at 81.28 68.58 90)
  (effects (font (size 1.27 1.27)) (justify left bottom)))
 (wire
  (pts (xy 81.28 76.20) (xy 81.28 78.74))
  (stroke (width 0) (type default)))
 (label "GND"
  (at 81.28 78.74 270)
  (effects (font (size 1.27 1.27)) (justify right bottom)))
 (symbol
  (lib_id "Device:C_Small")
  (at 93.98 81.28 0)
  (unit 1)
  (exclude_from_sim no)
  (in_bom yes)
  (on_board yes)
  (dnp no)
  (property "Reference" "C2" (at 95.78 80.68 0) (effects (font (size 1.27 1.27)) (justify left)))
  (property "Value" "100nF" (at 95.78 82.88 0) (effects (font (size 1.27 1.27)) (justify left)))
  (property "Footprint" "Capacitor_SMD:C_0402_1005Metric" (at 93.98 81.28 0) (effects (font (size 1.27 1.27)) (hide yes)))
  (property "Datasheet" "" (at 93.98 81.28 0) (effects (font (size 1.27 1.27)) (hide yes)))
  (property "Note" "U105 の電源の足元（R130 100Ω と RC）。私が足した" (at 93.98 81.28 0) (effects (font (size 1.27 1.27)) (hide yes)))
  (pin "1")
  (pin "2"))
 (wire
  (pts (xy 93.98 78.74) (xy 93.98 76.20))
  (stroke (width 0) (type default)))
 (label "N_U105_VDD"
  (at 93.98 76.20 90)
  (effects (font (size 1.27 1.27)) (justify left bottom)))
 (wire
  (pts (xy 93.98 83.82) (xy 93.98 86.36))
  (stroke (width 0) (type default)))
 (label "GND"
  (at 93.98 86.36 270)
  (effects (font (size 1.27 1.27)) (justify right bottom)))
 (text "マイク 2 個（71.0mm）— Voice PE の XMOS シートの写し（CERN-OHL-P v2）"
  (exclude_from_sim no)
  (at 15.00 27.00 0)
  (effects (font (size 2 2)
    (bold yes)) (justify left bottom)))
 (sheet_instances
  (path ""
   (page "1")))
 (embedded_fonts no))
